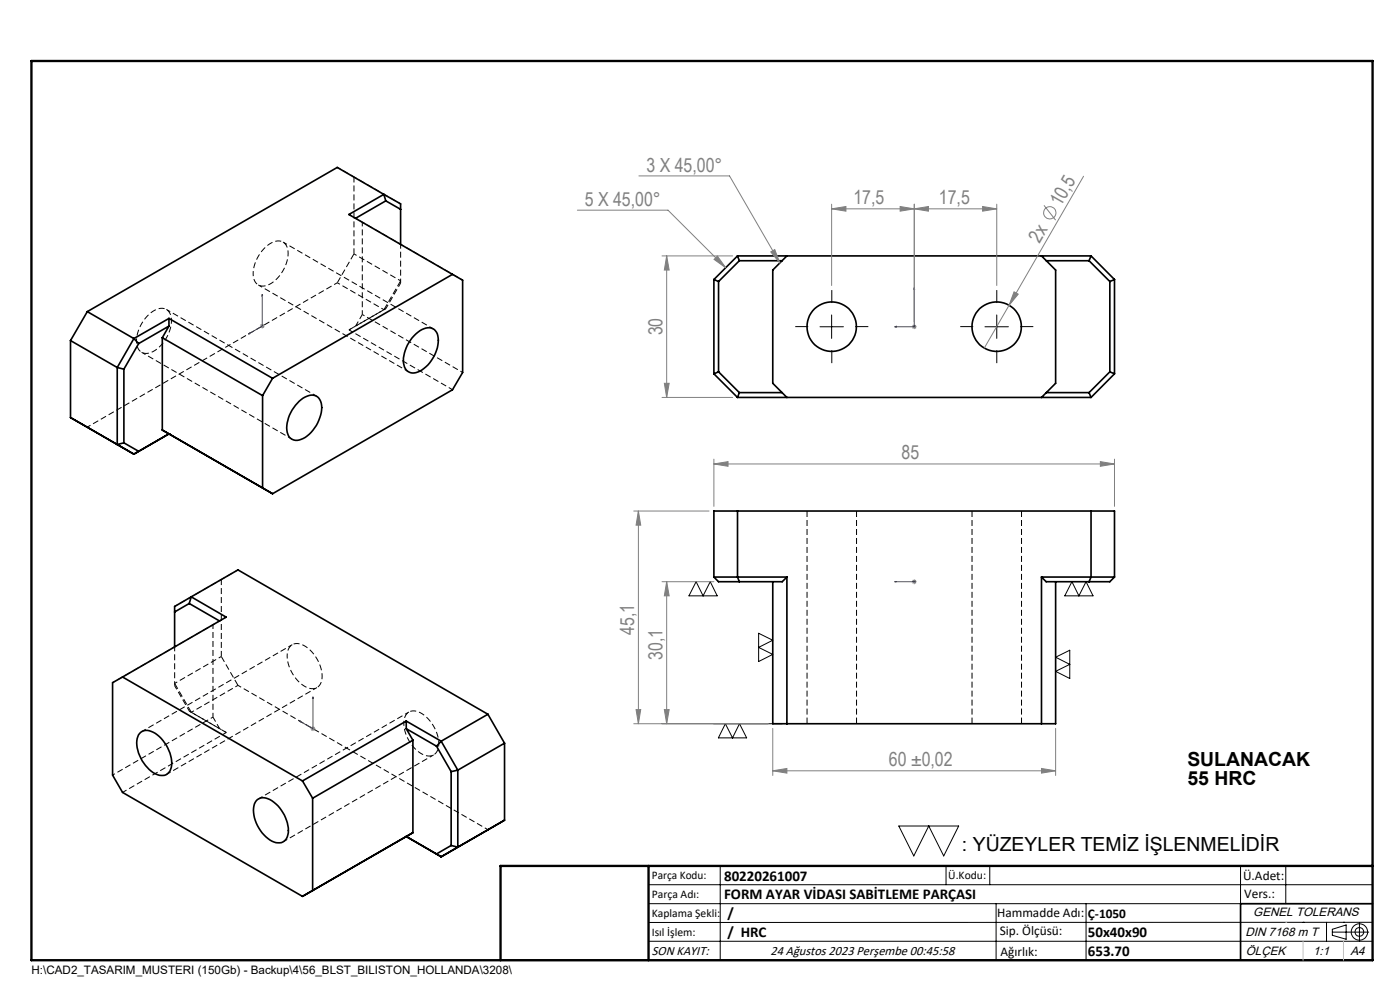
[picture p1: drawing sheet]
<svg xmlns="http://www.w3.org/2000/svg" width="297mm" height="210mm" viewBox="0 0 297 210" stroke-linecap="round" stroke-linejoin="round" font-family="sans-serif">
<g fill="none" stroke="#000" stroke-width=".35">
<path d="M81.4 41.2l-9.9-5.7-53 30.6M81.4 41.2l-7.4 4.3 22 12.7M81.4 41.2l.4 1.4M81.4 41.2l3.6 2v8.6M81.8 42.6l-6.4 3.7M81.8 42.6l3.2 1.8M96 58.2l-38.2 22M96 58.2l2.1 1.2v19.6l-2.1 3.7-38.2 22M151.4 59.3l1 .4M151.4 59.3v20M152.4 59.7v19.2M156.5 54.3h75"/>
<path d="M156.5 54.3l.3 1M156.5 54.3l-5.1 5M156.8 55.3l-4.4 4.4M156.8 55.3h9.1M166.9 54.3l-3 3v24l3 3M220.9 54.3l3 3v24l-3 3M221.9 55.3h9.1M231 55.3l4.4 4.4M231.5 54.3l4.9 5M231.5 54.3l-.5 1M235.4 59.7v19.2M236.4 59.3l-1 .4"/>
<path d="M236.4 59.3v20M15 72.2l9.9 5.8M15 72.2v16.4M18.5 66.1l9.9 5.7M18.5 66.1l-3.5 6.1M24.9 78l1.4 .3M24.9 78v16.3l1.4-.4M26.3 78.3v15.6M28.4 71.8l-3.5 6.2M28.4 71.8l1 1.1M29.4 72.9l-3.1 5.4M34.4 71.6l21.3 12.3"/>
<path d="M34.4 71.6v19.6M35.8 67.5l22 12.7M35.8 67.5l-7.4 4.3M35.8 69.2l-1.4 2.4M35.8 67.5v1.7M35.8 69.2l-6.4 3.7M87.8 71.3a3.7 3.7 0 0 1 4-1.6 2.93 2.93 0 0 1 1.1 3.5 7.5 7.5 0 0 1-4.7 5.8 2.07 2.07 0 0 1-2.6-2.1 8 8 0 0 1 2.2-5.6zM151.4 79.3l5.1 5M152.4 78.9l4.4 4.4M152.4 78.9l-1 .4M235.4 78.9l-4.4 4.4M235.4 78.9l1 .4"/>
<path d="M236.4 79.3l-4.9 5M15 88.6l13.4 7.7M15 88.6l3.5 2M26.3 93.9l3.1 1.8M29.4 95.7l-1 .6M34.4 91.2l23.4 13.5M34.4 91.2l1.4 .8M35.8 92h.1M35.8 92l-6.4 3.7M35.8 92l-7.4 4.3M55.7 83.9v19.6l2.1 1.2M57.8 80.2l-2.1 3.7"/>
<path d="M63.5 85.1a3.1 3.1 0 0 1 3.9-.9 4 4 0 0 1 .4 4.4 6.4 6.4 0 0 1-5.1 4.8 2.22 2.22 0 0 1-1.9-2.6 8.1 8.1 0 0 1 2.7-5.7zM156.5 84.3h75M156.8 83.3h9.1M156.8 83.3l-.3 1M221.9 83.3h9.1M231 83.3l.5 1M156.5 108.4v14l.3 1M231.5 108.4v14l-.5 1M40.1 128l6.5 3.7M40.1 128l-3.1 1.8M40.6 126.6l7.4 4.3-22 12.7M40.6 126.6l9.9-5.7 53 30.6"/>
<path d="M40.6 126.6l-.5 1.4M40.6 126.6l-3.6 2v8.6M151.4 122.4v-14h85v14M151.4 122.4h15.5M151.4 122.4l1 1h13.5l1-1M163.9 123.4v30.1h60v-30.1M166.9 122.4v31.1M220.9 122.4h15.5M220.9 122.4v31.1M220.9 122.4l1 1h13.5l1-1M26 143.6l38.2 22.1M26 143.6l-2.1 1.2v19.6l2.1 3.7 38.2 22 23.4-13.5"/>
<path d="M29.6 155.6a2.2 2.2 0 0 1 2.9-.3 7.8 7.8 0 0 1 3.8 7.5 2.12 2.12 0 0 1-3.4 1.3 7.9 7.9 0 0 1-3.8-7.4zM86.2 153l7.4 4.2M86.2 153l-22 12.7M86.2 153v1.6M86.2 154.6l1.4 2.4M86.2 154.6l6.4 3.7M87.6 157l-21.3 12.3M87.6 157v19.6M92.6 158.3l3.1 5.4M93.6 157.2l3.5 6.2M93.6 157.2l-1 1.1M103.5 151.5l-9.9 5.7"/>
<path d="M103.5 151.5l3.5 6.1M107 157.6l-9.9 5.8M107 157.6v16.4M54.6 169.6a3.1 3.1 0 0 1 3.9 .9 7.4 7.4 0 0 1 2.5 7 2.11 2.11 0 0 1-3.3 .9 7.6 7.6 0 0 1-3.7-7.9zM64.2 165.7l2.1 3.6M66.3 169.3v19.6M86.2 177.4h.1M86.2 177.4l6.4 3.7M86.2 177.4l7.4 4.3M87.6 176.6l-1.4 .8M95.7 163.7v15.6M95.7 179.3l-3.1 1.8"/>
<path d="M95.7 179.3l1.4 .4M97.1 163.4l-1.4 .3M97.1 163.4v16.3M97.1 179.7l-3.5 2M107 174l-13.4 7.7M107 174l-3.5 2M92.6 181.1l1 .6M291.2 191.7h-28v12M106.2 203.7h185"/>
<circle cx="176.4" cy="69.3" r="5.2"/>
<circle cx="211.4" cy="69.3" r="5.2"/>
</g>
<path d="M75.1 53.9l-3.5 6.1M85 59.6l-3.5 6.1M81.5 65.7l.4-.2M171.2 108.4v45.1M206.2 108.4v45.1M40.2 150.9l.4 .2M40.6 151.1l-3.5-6.1M50.5 145.4l-3.6-6.1M181.7 153.5v-45.1M216.7 153.5v-45.1" fill="none" stroke="#000" stroke-width=".21" stroke-dasharray="1.3 .6" stroke-linecap="butt"/>
<path d="M53.7 58a7.7 7.7 0 0 1 4.8-6.8 2.16 2.16 0 0 1 2.6 2.6 7.7 7.7 0 0 1-4.8 6.8 2.16 2.16 0 0 1-2.6-2.6M76.9 47.1l21.2 12.3M29 72.3a7.7 7.7 0 0 1 4.7-6.8 2.16 2.16 0 0 1 2.7 2.5 7.7 7.7 0 0 1-4.8 6.9 2.16 2.16 0 0 1-2.6-2.6M75.4 69.2l6.5-3.7M98.1 79l-21.2-12.3M60.9 139.2a2.23 2.23 0 0 1 1-2.4 2.23 2.23 0 0 1 2.5 .1 7.8 7.8 0 0 1 3.8 7.5 2.12 2.12 0 0 1-3.4 1.3 8.1 8.1 0 0 1-3.9-6.5M23.9 144.8l21.3-12.3M40.2 150.9l6.4 3.7M45.2 152.1l-21.3 12.3M85.7 153.4a2.23 2.23 0 0 1 .9-2.3 2.23 2.23 0 0 1 2.6 .1 7.8 7.8 0 0 1 3.8 7.5 2.12 2.12 0 0 1-3.4 1.3 8.1 8.1 0 0 1-3.9-6.6" fill="none" stroke="#000" stroke-width=".21" stroke-dasharray="1.3 .6" stroke-dashoffset=".7" stroke-linecap="butt"/>
<path d="M71.6 35.5l3.5 2M71.6 60l-53.1 30.6M46.9 122.9l3.6-2M103.5 176l-53-30.6" fill="none" stroke="#000" stroke-width=".21" stroke-dasharray="1.3 .6" stroke-dashoffset=".5" stroke-linecap="butt"/>
<path d="M30 74.7l31.9 18.4M54.8 60.4l31.9 18.5M74 70l22 12.7M85 60v-8.2M91.9 69.8l-31.9-18.5M67.2 84l-31.9-18.4M37.1 137.2v8.2M62 136.7l-31.9 18.5M86.8 151l-31.9 18.4M26 168.1l22-12.7M35.4 164.3l31.9-18.5M60.1 178.5l31.9-18.4" fill="none" stroke="#000" stroke-width=".21" stroke-dasharray="1.3 .6" stroke-dashoffset=".3" stroke-linecap="butt"/>
<path d="M75.4 46.3l-1.4-.8M75.4 46.3l1.5 .8M74 70l1.4-.8M45.2 132.5l1.4-.8M48 130.9l-1.4 .8M46.6 154.6l1.4 .8" fill="none" stroke="#000" stroke-width=".21" stroke-dasharray="1.3 .6" stroke-dashoffset=".8" stroke-linecap="butt"/>
<path d="M76.9 66.7v-19.6M81.9 65.5l3.1-5.5M45.2 132.5v19.6M37.1 145.4l3.1 5.5" fill="none" stroke="#000" stroke-width=".21" stroke-dasharray="1.3 .6" stroke-dashoffset=".4" stroke-linecap="butt"/>
<path d="M76.9 66.7l-1.5 2.5M81.5 65.7l-7.5 4.3M46.6 154.6l-1.4-2.5M48 155.4l-7.4-4.3" fill="none" stroke="#000" stroke-width=".21" stroke-dasharray="1.3 .6" stroke-dashoffset=".2" stroke-linecap="butt"/>
<path d="M75.1 37.5l9.9 5.7M71.6 60l9.9 5.7M85 59.6l-9.9-5.7M37.1 128.6l9.9-5.7M46.9 139.3l-9.8 5.7M40.6 151.1l9.9-5.7" fill="none" stroke="#000" stroke-width=".21" stroke-dasharray="1.3 .6" stroke-dashoffset=".6" stroke-linecap="butt"/>
<path d="M75.1 37.5v16.4M46.9 139.3v-16.4" fill="none" stroke="#000" stroke-width=".21" stroke-dasharray="1.3 .6" stroke-dashoffset=".1" stroke-linecap="butt"/>
<g fill="none" stroke="#808080" stroke-width=".21">
<path d="M135.5 37.3h19.3l10.7 18.5M229.9 37.4l-21.1 36.4M122.5 44.6h19.2l12.3 12.2M140.4 54.3h15M141.4 54.3l.6 3h-1.1zM141.4 54.3v30M151.5 55l.7-.7 1.8 2.5zM163.5 53.4l.9-.5 1.1 2.9zM176.4 44.3l3.1-.5v1zM176.4 44.3h35.1M176.4 43.3v17.3M191 43.8l3 .5-3 .5z"/>
<path d="M194 43.3v25M194 44.3l3-.5v1zM208.5 43.8l3 .5-3 .5zM211.5 43.3v17.3M221.5 43.6l2.4 3.1M55.1 69.2h1M55.3 68.8l.7 .7M55.6 68.7v1M56 68.8l-.7 .7M193.4 69.3h1.1M193.6 69l.7 .7M194 68.8v1"/>
<path d="M194.3 69l-.7 .7M215.1 61.9l.9 .5-1.9 2.4zM140.4 84.3h15M140.9 81.3h1.1l-.6 3zM151.4 98.4l3-.5v1zM151.4 97.4v10M151.4 98.4h85M233.4 97.9l3 .5-3 .5zM236.4 97.4v10M134.4 108.4h16M135.4 108.4l.5 3h-1zM135.4 108.4v45.1"/>
<path d="M140.4 123.4h11M141.4 123.4l.6 3h-1.1zM141.4 123.4v30.1M193.4 123.4h1.1M193.6 123l.7 .7M194 122.9v1M194.3 123l-.7 .7M65.9 154.6h1M66 154.2l.7 .7M66.4 154.1v1M66.7 154.2l-.7 .7M134.4 153.5h28.5"/>
<path d="M134.9 150.5h1l-.5 3zM140.9 150.5h1.1l-.6 3zM163.9 154.5v10M223.9 154.5v10M163.9 163.5l3-.5v1zM163.9 163.5h60M220.9 163l3 .5-3 .5z"/>
<circle cx="222.7" cy="45.1" r="1.29"/>
</g>
<g fill="none" stroke="#000" stroke-width=".21">
<path d="M174 69.3h4.9M176.4 66.8v5M209 69.3h4.9M211.5 66.8v5M147.7 123.4l1.5 3 1.5-3 1.5 3h-6zM160.9 134.3l3 1.5-3 1.5 3 1.5-3 1.5zM223.9 139.4l3-1.5v6l-3-1.5 3-1.5zM227.4 123.4l1.5 3 1.5-3 1.5 3h-6zM151.4 153.5h14.5M153.9 153.5l1.5 3 1.5-3 1.5 3h-6zM190.7 175.2h12.7l-3.2 6.4-3.2-6.4-3.1 6.4zM137.6 187.7h153.6"/>
<path d="M137.6 191.7h153.6M137.6 199.7h153.6M152.8 183.7v20M200.7 183.7v4M210 183.7v4M211.3 191.7v12M230.4 191.7v12M263.2 183.7v20M272.8 183.7v8M276.4 195.6h.1M281.4 195.6v4.1M282.6 197.7h7.8"/>
<path d="M282.6 197.1l3-.9v3l-3-.8zM285 195.6h.1M288.4 195.8v3.8M291.2 195.6l-153.6 .1"/>
<circle cx="288.4" cy="197.7" r="1.74"/>
<circle cx="288.4" cy="197.7" r=".93"/>
</g>
<g fill="none" stroke="#00f" stroke-width=".21">
<path d="M52.7 70.9l.3-.3v.2zM55.6 62.4l.1 .3-.1 .1zM55.6 62.4v6.8l-2.9 1.7M189.8 69.3l.4-.1v.2zM194 61v8.3h-4.2M194 61v.4h-.1zM189.8 123.4h4.2M189.8 123.4h.4h-.4M193.9 123.4h.1zM194 123.4h.1M63.4 152.9l.3 .1v.1zM66.4 147.8l.1 .4-.2-.1z"/>
<path d="M66.4 147.8v6.8l-3-1.7"/>
</g>
<path d="M171.5 69.3h-2.8M176.5 64.3v-2.8M176.5 74.3v2.7M181.5 69.3h2.7M206.5 69.3h-2.8M211.5 64.3v-2.8M211.5 74.3v2.7M216.5 69.3h2.7" fill="none" stroke="#000" stroke-width=".21" stroke-dasharray="15.2 1.3 1.3 1.3" stroke-linecap="butt"/>
<path d="M6.7 12.9h284.5v190.8h-284.5zM137.6 183.7v20M291.2 183.7h-185v20" fill="none" stroke="#000" stroke-width=".5"/>
<path d="M272.8 195.6h.1M276.4 199.7v4M285 199.7v4" fill="none" stroke="#c0c0c0" stroke-width=".21"/>
<g fill="#00f">
<path d="M189.8 69.3l.4 .1v-.2zM194 61l-.1 .4h.1z"/>
<path d="M52.7 70.9l.3-.1v-.2zM55.6 62.4v.4l.1-.1zM63.4 152.9l.3 .2v-.1zM66.4 147.8l-.1 .3 .2 .1z"/>
<path d="M189.8 123.4h.4zM193.9 123.4h.1z"/>
</g>
<g fill="#808080">
<path d="M215.1 61.9l.9 .5-1.9 2.4z"/>
<path d="M208.5 43.8l3 .5-3 .5zM194 44.3l3-.5v1z"/>
<path d="M176.4 44.3l3.1-.5v1zM191 43.8l3 .5-3 .5zM151.5 55l.7-.7 1.8 2.5zM163.5 53.4l.9-.5 1.1 2.9zM163.9 163.5l3-.5v1zM220.9 163l3 .5-3 .5z"/>
<path d="M140.9 150.5h1.1l-.6 3zM141.4 123.4l.6 3h-1.1zM134.9 150.5h1l-.5 3zM135.4 108.4l.5 3h-1z"/>
<path d="M141.4 54.3l.6 3h-1.1zM140.9 81.3h1.1l-.6 3z"/>
<path d="M151.4 98.4l3-.5v1zM233.4 97.9l3 .5-3 .5z"/>
</g>
<g font-size="4.1" fill="#808080">
<text x="137.1" y="36.4">3 X 45,00°</text>
<text x="124.1" y="43.6">5 X 45,00°</text>
<text x="181" y="43.4">17,5</text>
<text x="199.2" y="43.4">17,5</text>
<text x="225" y="44" transform="rotate(-60 225 44)">10,5</text>
<text x="220.6" y="51.7" transform="rotate(-60 220.6 51.7)">2x</text>
<text x="140.5" y="71.2" transform="rotate(-90 140.5 71.2)">30</text>
<text x="191.3" y="97.5">85</text>
<text x="134.5" y="134.7" transform="rotate(-90 134.5 134.7)">45,1</text>
<text x="140.5" y="140" transform="rotate(-90 140.5 140)">30,1</text>
<text x="188.6" y="162.6">60 ±0,02</text>
</g>
<g font-size="4.1">
<text x="251.9" y="162.5">SULANACAK</text>
<text x="251.9" y="166.5">55 HRC</text>
<text x="204.1" y="180.5">: YÜZEYLER TEMİZ İŞLENMELİDİR</text>
</g>
<g font-size="3.2">
<text x="153.6" y="190.8">FORM AYAR VİDASI SABİTLEME PARÇASI</text>
<text x="153.6" y="186.8">80220261007</text>
<text x="154.3" y="194.8">/</text>
<text x="154.3" y="198.8">/ HRC</text>
<text x="230.8" y="198.7">50x40x90</text>
<text x="230.8" y="202.8">653.70</text>
</g>
<g font-size="2.8">
<text x="263.7" y="186.7">Ü.Adet:</text>
<text x="263.9" y="190.5">Vers.:</text>
<text x="211.5" y="194.5">Hammadde Adı:</text>
<text x="230.8" y="194.7">Ç-1050</text>
<text x="138.3" y="202.6">SON KAYIT:</text>
<text x="163.4" y="202.6">24 Ağustos 2023 Perşembe 00:45:58</text>
<text x="212.1" y="198.4">Sip. Ölçüsü:</text>
<text x="212.2" y="202.7">Ağırlık:</text>
</g>
<g font-size="2.6">
<text x="265.9" y="194.4">GENEL TOLERANS</text>
<text x="264.2" y="198.5">DIN 7168 m T</text>
<text x="264.3" y="202.6">ÖLÇEK</text>
<text x="278.5" y="202.6">1:1</text>
<text x="286.5" y="202.6">A4</text>
</g>
<g font-size="2.5">
<text x="138.3" y="186.4">Parça Kodu:</text>
<text x="138.3" y="190.5">Parça Adı:</text>
<text x="201.2" y="186.5">Ü.Kodu:</text>
<text x="138.3" y="194.5">Kaplama Şekli:</text>
<text x="138.3" y="198.6">Isıl İşlem:</text>
<text x="6.7" y="206.7">H:\CAD2_TASARIM_MUSTERI (150Gb) - Backup\4\56_BLST_BILISTON_HOLLANDA\3208\</text>
</g>
</svg>
